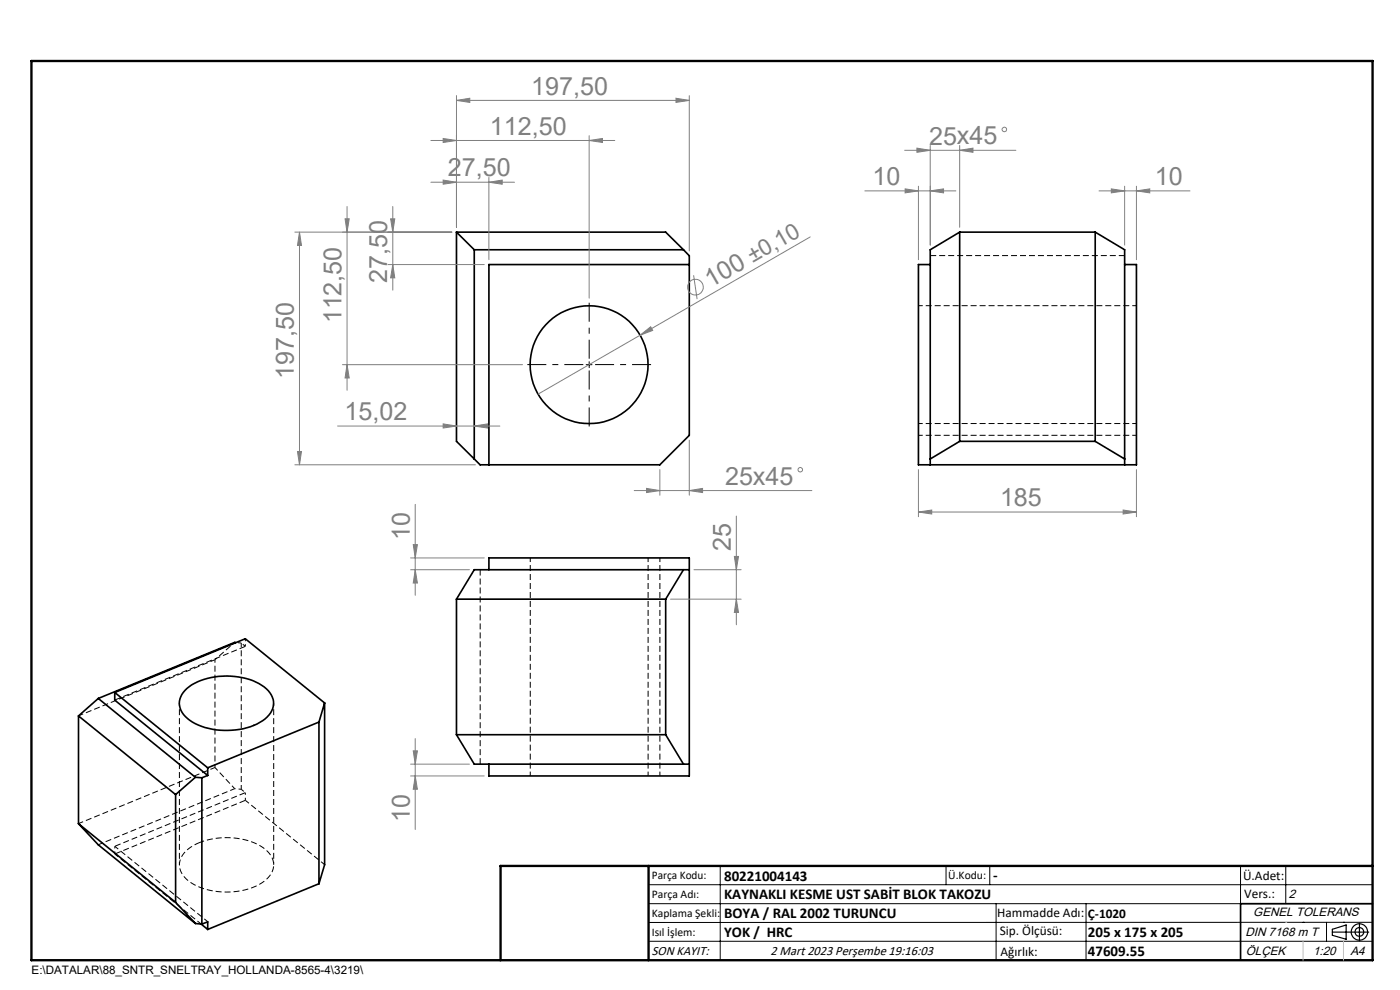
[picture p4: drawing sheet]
<svg xmlns="http://www.w3.org/2000/svg" width="297mm" height="210mm" viewBox="0 0 297 210" stroke-linecap="round" stroke-linejoin="round" font-family="sans-serif">
<path d="M51.2 136.4l-1.1-.1M52.1 137.1l-.9-.7M38.1 149.2v34.3M45.6 162.8v-22.9M51.2 167.4l.9 .7M58.1 183.5v-34.3" fill="none" stroke="#000" stroke-width=".21" stroke-dasharray="1.3 .6" stroke-dashoffset=".6" stroke-linecap="butt"/>
<path d="M24.4 148.5l27.7-11.4M52.1 168.1l-27.7 11.4M24.4 181.2l27.7-11.4" fill="none" stroke="#000" stroke-width=".21" stroke-dasharray="1.3 .6" stroke-dashoffset="-.1" stroke-linecap="butt"/>
<path d="M16.7 151.8l28.9-11.9M20.9 179.2l28.9-11.9M42.3 178.8a15.5 15.5 0 0 1 13.5 1 4 4 0 0 1 1.4 5.9 11.8 11.8 0 0 1-9.2 3.5 11.5 11.5 0 0 1-9.2-3.6 3.9 3.9 0 0 1 1.1-5.5l2.4-1.3M45.6 162.8l-28.9 11.9" fill="none" stroke="#000" stroke-width=".21" stroke-dasharray="1.3 .6" stroke-dashoffset=".2" stroke-linecap="butt"/>
<path d="M52.1 137.1v-1.6M24.4 179.5v1.7M52.1 168.1v1.7" fill="none" stroke="#000" stroke-width=".21" stroke-dasharray="1.3 .6" stroke-dashoffset=".8" stroke-linecap="butt"/>
<path d="M24.4 179.5l19.7 16M52.1 169.8l16.8 13.6M42.7 196l-18.3-14.8" fill="none" stroke="#000" stroke-width=".21" stroke-dasharray="1.3 .6" stroke-dashoffset=".3" stroke-linecap="butt"/>
<path d="M45.6 139.9l4.2-3.6M51.2 167.4l-1.4-.1" fill="none" stroke="#000" stroke-width=".21" stroke-dasharray="1.3 .6" stroke-dashoffset=".7" stroke-linecap="butt"/>
<path d="M241.1 64.8h-46.2M194.9 92.3h46.2M194.9 89.8h46.2M112.5 118.3v46.3M140 118.3v46.3M49.8 167.3l-4.2-4.5M51.2 167.4v-31M137.5 164.6v-46.3" fill="none" stroke="#000" stroke-width=".21" stroke-dasharray="1.3 .6" stroke-dashoffset=".4" stroke-linecap="butt"/>
<g fill="none" stroke="#000" stroke-width=".35">
<path d="M96.8 49.2v44.4l3.8 3.8M96.8 49.2l3.8 3.8M96.8 49.2h44.4l3.8 3.8M100.6 53v44.4M100.6 53h44.4M145 53l1.2 1.2v38.1l-6.2 6.3h-38.2l-1.2-1.2M146.2 56.1h-42.5v42.5M197.3 56.1h-2.5v42.5h46.3v-42.5h-2.5M203.6 49.2h28.7M203.6 49.2l-6.3 3.8v45.6M203.6 49.2v44.4M232.3 49.2l6.3 3.8v45.6"/>
<path d="M232.3 49.2v44.4M203.6 93.6l-6.3 3.8M203.6 93.6h28.7M232.3 93.6l6.3 3.8M50 136.3h-.2l-29 11.9M96.8 127.1v28.7M96.8 127.1h44.4M103.7 120.9v-2.6h42.5v46.3h-42.5v-2.5M141.2 127.1v28.7M145 120.9l-3.8 6.2M146.2 120.9h-45.6l-3.8 6.2M16.7 151.9l20.6 16.6"/>
<path d="M16.7 151.9v22.8M20.8 148.2l20.7 16.7M20.8 148.2l-4.1 3.7M24.3 146.9v1.6l19.8 16M24.3 146.9l19.8 16M24.3 146.9l27.7-11.4 16.9 13.6M39.2 146.5a12.3 12.3 0 0 1 9-3.1 12.3 12.3 0 0 1 8.7 3.1 3.9 3.9 0 0 1-.7 6 15.2 15.2 0 0 1-14.1 1.3 5.8 5.8 0 0 1-4.1-4.5l.3-1.5zM67.7 153.2l-23.6 9.7M67.7 153.2v34.3M68.9 149.1l-1.2 4.1M68.9 149.1v34.3l-1.2 4.1M96.8 155.8l3.8 6.3h45.6"/>
<path d="M96.8 155.8h44.4M141.2 155.8l3.8 6.3M16.7 174.7l20.6 16.7M16.7 174.7l4.1 4.5 20.7 16.7M37.3 168.5v22.9M41.5 164.9l-4.2 3.6M41.5 164.9l1.3 .1M42.8 165v31M44.1 164.5l-1.3 .5M44.1 162.9v1.6M37.3 191.4l4.2 4.5M41.5 195.9l1.3 .1"/>
<path d="M42.7 196l1.4 1.2M42.8 196l1.3-.5v1.7M67.7 187.5l-23.6 9.7M291.2 191.7h-28v12"/>
<circle cx="125" cy="77.3" r="12.5"/>
</g>
<path d="M197.4 54.2h41.2M101.9 120.8v41.3" fill="none" stroke="#000" stroke-width=".21" stroke-dasharray="1.3 .6" stroke-linecap="butt"/>
<g fill="none" stroke="#808080" stroke-width=".21">
<path d="M91.4 38.7h17.7M91.4 29.8h39M94 38.2l2.8 .5-2.8 .4zM94 29.4l2.8 .4-2.8 .4zM96.8 21.3l2.9-.5v.9zM96.8 20.3v27.9M96.8 21.3h49.4M103.7 38.7l2.8-.5v.9zM103.7 37.6v17.5M125 29.8l2.8-.4v.8zM125 28.8v34.4M143.4 20.8l2.8 .5-2.8 .4z"/>
<path d="M146.2 20.3v32.9M191.9 31.9h23.6M194.5 31.4l2.8 .5-2.8 .4zM194.8 39.5v15.6M197.3 30.9v21.1M203.6 31.9l2.8-.5v.9zM203.6 30.9v17.3M238.6 39.5v12.5M241.1 39.5v15.6M63.5 49.2v49.4M63.5 49.2l.5 2.9h-.9zM73.2 46.4h.9l-.5 2.8z"/>
<path d="M73.6 43.8v39M82.3 56.1h20.4M82.9 46.4h.8l-.4 2.8zM83.3 43.8v17.8M83.3 56.1l.4 2.8h-.8zM95.8 49.2h-33.3M147.1 58.4l.8 5.1M171.9 50.3l-36.1 20.8M183.5 40.5h19.3M192 40.1l2.8 .4-2.8 .4zM197.3 40.5l2.9-.4v.8zM233.2 40.5h19.2"/>
<path d="M235.8 40.1l2.8 .4-2.8 .4zM241.1 40.5l2.8-.4v.8zM72.6 77.4h38.2M73.6 77.4l.5 2.8h-.9zM135.8 71.1l2.2-1.8 .5 .8zM135.8 71.1l-21.6 12.5M62.5 98.6h38.4M63.1 95.8h.9l-.5 2.8zM71.6 90.4h34.4M94 89.9l2.8 .5-2.8 .4zM100.6 90.4l2.8-.5v.9zM140 99.6v5.4"/>
<path d="M146.2 93.4v11.6M194.8 99.6v10M241.1 99.6v10M87.1 118.3h15.6M87.7 115.5h.8l-.4 2.8zM88.1 107v19.3M134.5 104.1h37.7M137.2 103.6l2.8 .5-2.8 .4zM146.2 104.1l2.8-.5v.9zM155.8 118h.9l-.5 2.9zM156.2 109.5v23M194.8 108.6l2.9-.4v.8z"/>
<path d="M194.8 108.6h46.3M238.3 108.2l2.8 .4-2.8 .4zM87.1 120.9h12.5M88.1 120.9l.4 2.8h-.8zM142.2 127.1h15M147.2 120.9h10M156.2 127.1l.5 2.8h-.9zM87.7 159.3h.8l-.4 2.8zM88.1 156.7v19.3M87.1 162.1h12.5M87.1 164.6h15.6M88.1 164.6l.4 2.8h-.8z"/>
<circle cx="213.1" cy="27.5" r=".47"/>
<circle cx="147.5" cy="60.9" r="1.67"/>
<circle cx="169.8" cy="99.6" r=".47"/>
</g>
<g fill="none" stroke="#000" stroke-width=".25">
<path d="M282.6 197.7h7.8M282.6 197.1l3-.9v3l-3-.8zM288.4 195.8v3.8M106.2 203.7h185"/>
<circle cx="288.4" cy="197.7" r="1.74"/>
<circle cx="288.4" cy="197.7" r=".93"/>
</g>
<path d="M123.7 77.3h-11.8M125 76.1v-11.9M125 78.6v11.9M126.2 77.3h11.9" fill="none" stroke="#000" stroke-width=".21" stroke-dasharray="15.2 1.3 1.3 1.3" stroke-dashoffset="11.2" stroke-linecap="butt"/>
<g fill="none" stroke="#000" stroke-width=".21">
<path d="M124.4 77.4h1.2M125 76.7v1.3M137.6 187.7h153.6M137.6 191.7h153.6M137.6 199.7h153.6M152.8 183.7v20M200.7 183.7v4M210 183.7v4M211.3 191.7v12M230.4 191.7v12M263.2 183.7v20M272.8 183.7v8"/>
<path d="M276.4 195.6h.1M281.4 195.6v4.1M285 195.6h.1M291.2 195.6l-153.6 .1"/>
</g>
<path d="M6.7 12.9h284.5v190.8h-284.5zM137.6 183.7v20M291.2 183.7h-185v20" fill="none" stroke="#000" stroke-width=".5"/>
<path d="M276.4 199.7v4M285 199.7v4" fill="none" stroke="#c0c0c0" stroke-width=".21"/>
<path d="M272.8 195.6h.1" fill="none" stroke="#c0c0c0" stroke-width=".25"/>
<g fill="#808080">
<path d="M135.8 71.1l2.2-1.8 .5 .8z"/>
<path d="M103.7 38.7l2.8-.5v.9zM94 38.2l2.8 .5-2.8 .4zM146.2 104.1l2.8-.5v.9zM137.2 103.6l2.8 .5-2.8 .4zM100.6 90.4l2.8-.5v.9zM94 89.9l2.8 .5-2.8 .4zM197.3 40.5l2.9-.4v.8zM192 40.1l2.8 .4-2.8 .4z"/>
<path d="M94 29.4l2.8 .4-2.8 .4zM125 29.8l2.8-.4v.8zM96.8 21.3l2.9-.5v.9zM143.4 20.8l2.8 .5-2.8 .4zM194.8 108.6l2.9-.4v.8zM238.3 108.2l2.8 .4-2.8 .4zM194.5 31.4l2.8 .5-2.8 .4zM203.6 31.9l2.8-.5v.9zM235.8 40.1l2.8 .4-2.8 .4zM241.1 40.5l2.8-.4v.8z"/>
<path d="M63.1 95.8h.9l-.5 2.8zM63.5 49.2l.5 2.9h-.9zM83.3 56.1l.4 2.8h-.8zM82.9 46.4h.8l-.4 2.8zM88.1 120.9l.4 2.8h-.8zM87.7 115.5h.8l-.4 2.8zM156.2 127.1l.5 2.8h-.9zM155.8 118h.9l-.5 2.9z"/>
<path d="M73.2 46.4h.9l-.5 2.8zM73.6 77.4l.5 2.8h-.9zM87.7 159.3h.8l-.4 2.8zM88.1 164.6l.4 2.8h-.8z"/>
</g>
<g font-size="5.3" fill="#808080">
<text x="112.7" y="20.1">197,50</text>
<text x="103.9" y="28.6">112,50</text>
<text x="197.1" y="30.7">25x45</text>
<text x="95" y="37.4">27,50</text>
<text x="185.1" y="39.3">10</text>
<text x="245" y="39.3">10</text>
<text x="82.1" y="60.1" transform="rotate(-90 82.1 60.1)">27,50</text>
<text x="150.8" y="61.1" transform="rotate(-30 150.8 61.1)">100 ±0,10</text>
<text x="72.5" y="68.6" transform="rotate(-90 72.5 68.6)">112,50</text>
<text x="62.4" y="80.3" transform="rotate(-90 62.4 80.3)">197,50</text>
<text x="73.1" y="89.1">15,02</text>
<text x="153.8" y="102.8">25x45</text>
<text x="212.1" y="107.4">185</text>
<text x="86.9" y="114.5" transform="rotate(-90 86.9 114.5)">10</text>
<text x="155" y="116.8" transform="rotate(-90 155 116.8)">25</text>
<text x="86.9" y="174.3" transform="rotate(-90 86.9 174.3)">10</text>
</g>
<g font-size="3.2">
<text x="153.6" y="186.8">80221004143</text>
<text x="153.6" y="190.8">KAYNAKLI KESME UST SABİT BLOK TAKOZU</text>
<text x="210.7" y="186.6">-</text>
<text x="153.6" y="194.8">BOYA / RAL 2002 TURUNCU</text>
<text x="153.6" y="198.8">YOK / HRC</text>
<text x="230.8" y="198.7">205 x 175 x 205</text>
<text x="230.8" y="202.8">47609.55</text>
</g>
<g font-size="2.8">
<text x="263.7" y="186.7">Ü.Adet:</text>
<text x="263.9" y="190.5">Vers.:</text>
<text x="211.5" y="194.5">Hammadde Adı:</text>
<text x="230.8" y="194.7">Ç-1020</text>
<text x="138.3" y="202.6">SON KAYIT:</text>
<text x="163.4" y="202.6">2 Mart 2023 Perşembe 19:16:03</text>
<text x="212.1" y="198.4">Sip. Ölçüsü:</text>
<text x="212.2" y="202.7">Ağırlık:</text>
</g>
<g font-size="2.6">
<text x="273.4" y="190.4">2</text>
<text x="265.9" y="194.4">GENEL TOLERANS</text>
<text x="264.2" y="198.5">DIN 7168 m T</text>
<text x="264.3" y="202.6">ÖLÇEK</text>
<text x="278.5" y="202.6">1:20</text>
<text x="286.5" y="202.6">A4</text>
</g>
<g font-size="2.5">
<text x="138.3" y="186.4">Parça Kodu:</text>
<text x="138.3" y="190.5">Parça Adı:</text>
<text x="201.2" y="186.5">Ü.Kodu:</text>
<text x="138.3" y="194.5">Kaplama Şekli:</text>
<text x="138.3" y="198.6">Isıl İşlem:</text>
<text x="6.7" y="206.7">E:\DATALAR\88_SNTR_SNELTRAY_HOLLANDA-8565-4\3219\</text>
</g>
</svg>
